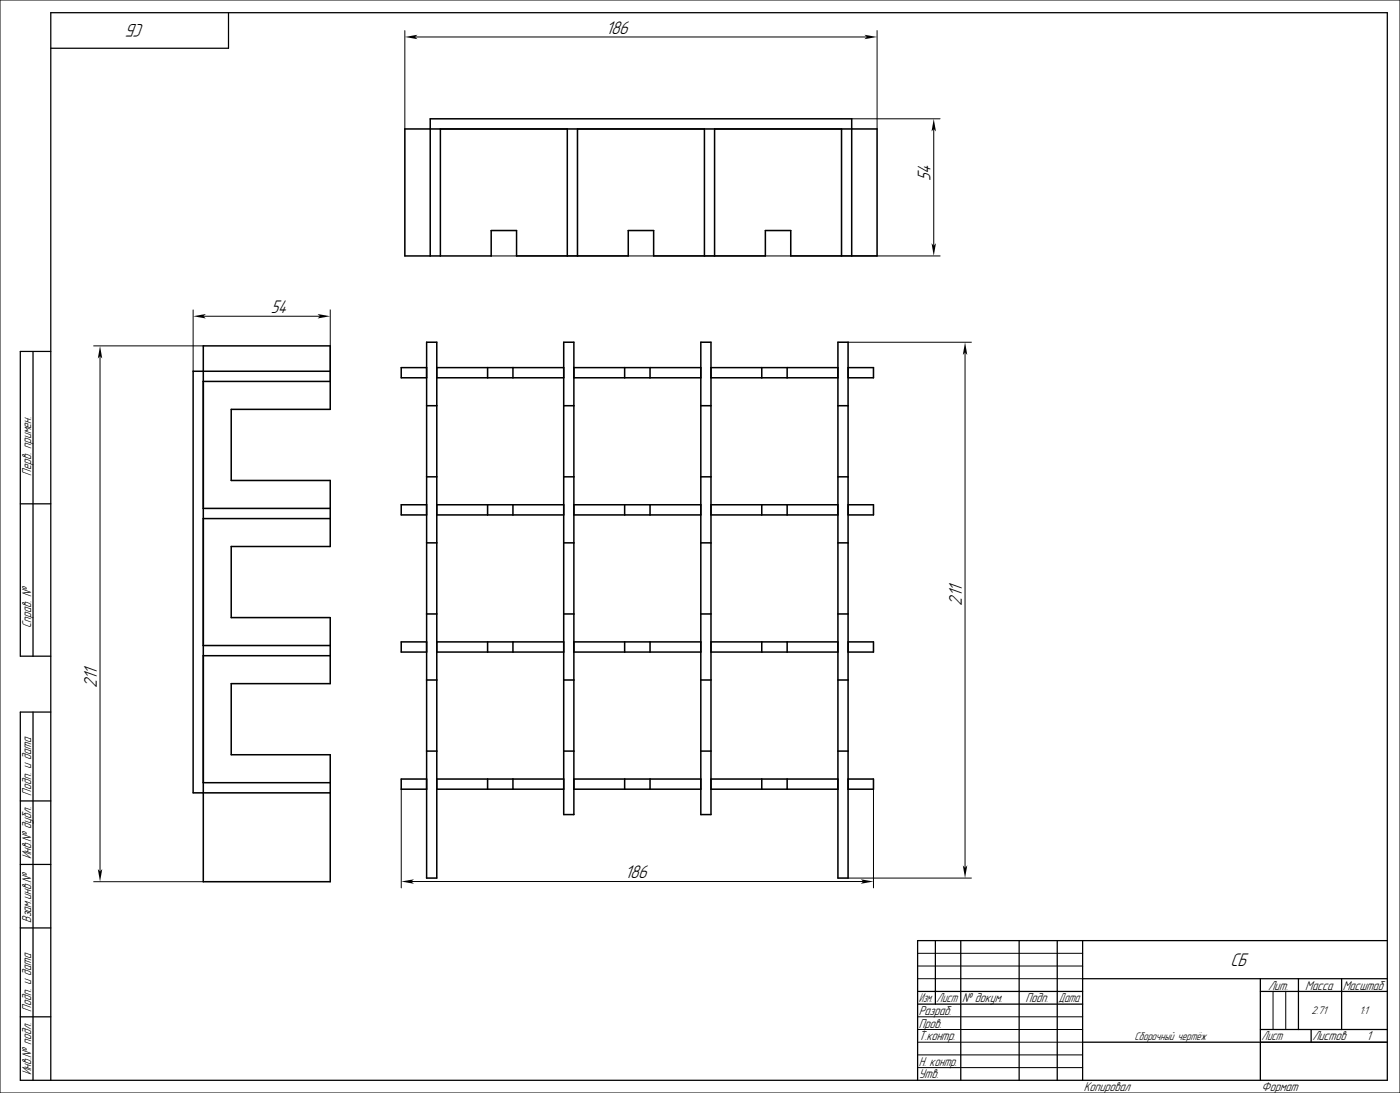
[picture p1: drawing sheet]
<svg xmlns="http://www.w3.org/2000/svg" width="551mm" height="430mm" viewBox="0 0 551 430" stroke-linecap="round" stroke-linejoin="round" font-family="sans-serif">
<g fill="none" stroke="#000" stroke-width=".39">
<path d="M0 0h551.4v430.4h-551.4zM159.4 12.1v38.7M163.4 14.6h178M345.4 12.1v38.7M335.4 46.8h34.9M367.8 50.8v46M193.5 100.8h176.8M36.9 136.2h43.2M76.1 122v24.2M80.1 124.5h46M130.1 122v28.2M334 134.8h48.6"/>
<path d="M380.1 138.8v203M39.4 140.2v203M158 310.8v38.8M344 310.8v38.8M36.9 347.2h43.2M162 347.1h178M334 345.8h48.6M361.4 375.4h65M361.4 385.4h65M361.4 380.4h65M501.4 390.4v15M506.4 390.4v15"/>
<path d="M361.4 410.4h65M361.4 400.4h65M361.4 405.4h65M361.4 415.4h65M496.4 410.4h50M361.4 420.4h65"/>
</g>
<g fill="none" stroke="#000" stroke-width=".5">
<path d="M90 5v14h-70M13 138.4v120M20 138.4h-12v120h12M8 198.4h12M13 280.4v145M20 280.4h-12v145h538.4v-420.4h-526.4v420.4M8 315.4h12M8 340.4h12M8 365.4h12M368.4 370.4v25M378.4 370.4v55M401.4 370.4v55"/>
<path d="M416.4 370.4v55M426.4 370.4v55M546.4 370.4h-185v55M361.4 390.4h65M361.4 395.4h65M426.4 385.4h120M496.4 390.4h50M496.4 385.4v40M511.4 385.4v20M528.4 385.4v20M8 400.4h12M426.4 410.4h120"/>
<path d="M496.4 405.4h50M516.4 405.4v5"/>
</g>
<g fill="none" stroke="#000" stroke-width=".6">
<path d="M159.4 50.8h186v50h-34v-10h-10v10h-44v-10h-10v10h-44v-10h-9.9v10h-34.1zM173.4 50.8v50M223.4 50.8v50M227.4 50.8v50M277.4 50.8v50M281.4 50.8v50M331.4 50.8v50M169.4 100.8v-54h166v54M193.5 100.7v.1M80.1 136.2h50v25h-39v28h39v26h-39v28h39v26h-39v28h39v50h-50zM168 134.8h4v211h-4zM222 134.8h4v186h-4z"/>
<path d="M276 134.8h4v186h-4zM330 134.8h4v211h-4zM80.1 150.2h50M130.1 146.2h-54v166h54M168 159.8h4M168 144.8h-10v4h10M172 144.8h50M172 148.8h50M192.1 144.8v4M202 144.8v4M222 159.8h4M226 144.8h50"/>
<path d="M226 148.8h50M246 144.8v4M256 144.8v4M276 159.8h4M280 144.8h50M280 148.8h50M300 144.8v4M310 144.8v4M330 159.8h4M334 144.8h10v4h-10M168 187.8h4M168 198.8h-10v4h10"/>
<path d="M172 198.8h50M192.1 198.8v4M202 198.8v4M222 187.8h4M226 198.8h50M246 198.8v4M256 198.8v4M276 187.8h4M280 198.8h50M300 198.8v4M310 198.8v4M330 187.8h4"/>
<path d="M334 198.8h10v4h-10M80.1 200.2h50M80.1 204.2h50M168 213.8h4M172 202.8h50M222 213.8h4M226 202.8h50M276 213.8h4M280 202.8h50M330 213.8h4M80.1 254.2h50M80.1 258.2h50"/>
<path d="M168 241.8h4M168 252.8h-10v4h10M172 252.8h50M172 256.8h50M192.1 252.8v4M202 252.8v4M222 241.8h4M226 252.8h50M226 256.8h50M246 252.8v4M256 252.8v4M276 241.8h4"/>
<path d="M280 252.8h50M280 256.8h50M300 252.8v4M310 252.8v4M330 241.8h4M334 252.8h10v4h-10M168 267.8h4M222 267.8h4M276 267.8h4M330 267.8h4M168 295.8h4M222 295.8h4"/>
<path d="M276 295.8h4M330 295.8h4M80.1 308.2h50M168 306.8h-10v4h10M172 306.8h50M172 310.8h50M192.1 306.8v4M202 306.8v4M226 306.8h50M226 310.8h50M246 306.8v4M256 306.8v4"/>
<path d="M280 306.8h50M280 310.8h50M300 306.8v4M310 306.8v4M334 306.8h10v4h-10"/>
</g>
<g fill="#000">
<path d="M159.4 14.6l5-.9-1 .9 1 .8z" fill-rule="evenodd"/>
<path d="M340.4 13.7l5 .9-5 .8 1-.8z" fill-rule="evenodd"/>
<path d="M367.8 46.8l.8 5-.8-1-.9 1z" fill-rule="evenodd"/>
<path d="M366.9 95.8l.9 1 .8-1-.8 5z" fill-rule="evenodd"/>
<path d="M76.1 124.5l5-.9-1 .9 1 .9z" fill-rule="evenodd"/>
<path d="M125.1 123.6l5 .9-5 .9 1-.9z" fill-rule="evenodd"/>
<path d="M380.1 134.8l.9 5-.9-1-.9 1z" fill-rule="evenodd"/>
<path d="M39.4 136.2l.9 5-.9-1-.9 1z" fill-rule="evenodd"/>
<path d="M38.5 342.2l.9 1 .9-1-.9 5z" fill-rule="evenodd"/>
<path d="M158 347.1l5-.9-1 .9 1 .9z" fill-rule="evenodd"/>
<path d="M339 346.2l5 .9-5 .9 1-.9z" fill-rule="evenodd"/>
<path d="M379.2 340.8l.9 1 .9-1-.9 5z" fill-rule="evenodd"/>
</g>
<g font-size="6.7">
<text x="56.8" y="9.5" transform="rotate(-180 56.8 9.5)">СБ</text>
<text x="238.7" y="13.3">186</text>
<text x="366.5" y="71.4" transform="rotate(-90 366.5 71.4)">54</text>
<text x="106.7" y="123.3">54</text>
<text x="378.8" y="238.4" transform="rotate(-90 378.8 238.4)">211</text>
<text x="38.1" y="270.9" transform="rotate(-90 38.1 270.9)">211</text>
<text x="246.1" y="345.9">186</text>
<text x="484.6" y="380.4">СБ</text>
</g>
<g font-size="4.7">
<text x="12.3" y="187.4" transform="rotate(-90 12.3 187.4)">Перв. примен.</text>
<text x="12.3" y="247.4" transform="rotate(-90 12.3 247.4)">Справ. №</text>
<text x="12.3" y="313.4" transform="rotate(-90 12.3 313.4)">Подп. и дата</text>
<text x="12.3" y="338.4" transform="rotate(-90 12.3 338.4)">Инв.№ дубл.</text>
<text x="12.3" y="363.4" transform="rotate(-90 12.3 363.4)">Взам.инв.№</text>
<text x="499.4" y="389.6">Лит.</text>
<text x="514.1" y="389.6">Масса</text>
<text x="528.9" y="389.6">Масштаб</text>
<text x="361.9" y="394.6">Изм.</text>
<text x="368.9" y="394.6">Лист</text>
<text x="378.9" y="394.6">№ докум.</text>
<text x="403.9" y="394.6">Подп.</text>
<text x="416.9" y="394.6">Дата</text>
<text x="12.3" y="398.4" transform="rotate(-90 12.3 398.4)">Подп. и дата</text>
<text x="361.9" y="399.6">Разраб.</text>
<text x="361.9" y="404.6">Пров.</text>
<text x="361.9" y="409.6">Т.контр.</text>
<text x="496.9" y="409.6">Лист</text>
<text x="516.9" y="409.6">Листов</text>
<text x="538.2" y="409.6">1</text>
<text x="361.9" y="419.6">Н. контр.</text>
<text x="12.3" y="423.4" transform="rotate(-90 12.3 423.4)">Инв.№ подл.</text>
<text x="361.9" y="424.6">Утв.</text>
<text x="426.9" y="429.6">Копировал</text>
<text x="496.9" y="429.6">Формат</text>
</g>
<g font-size="4">
<text x="516.6" y="399.4">2.71</text>
<text x="535.4" y="399.4">1:1</text>
<text x="446.9" y="409.4">Сборочный чертёж</text>
</g>
</svg>
